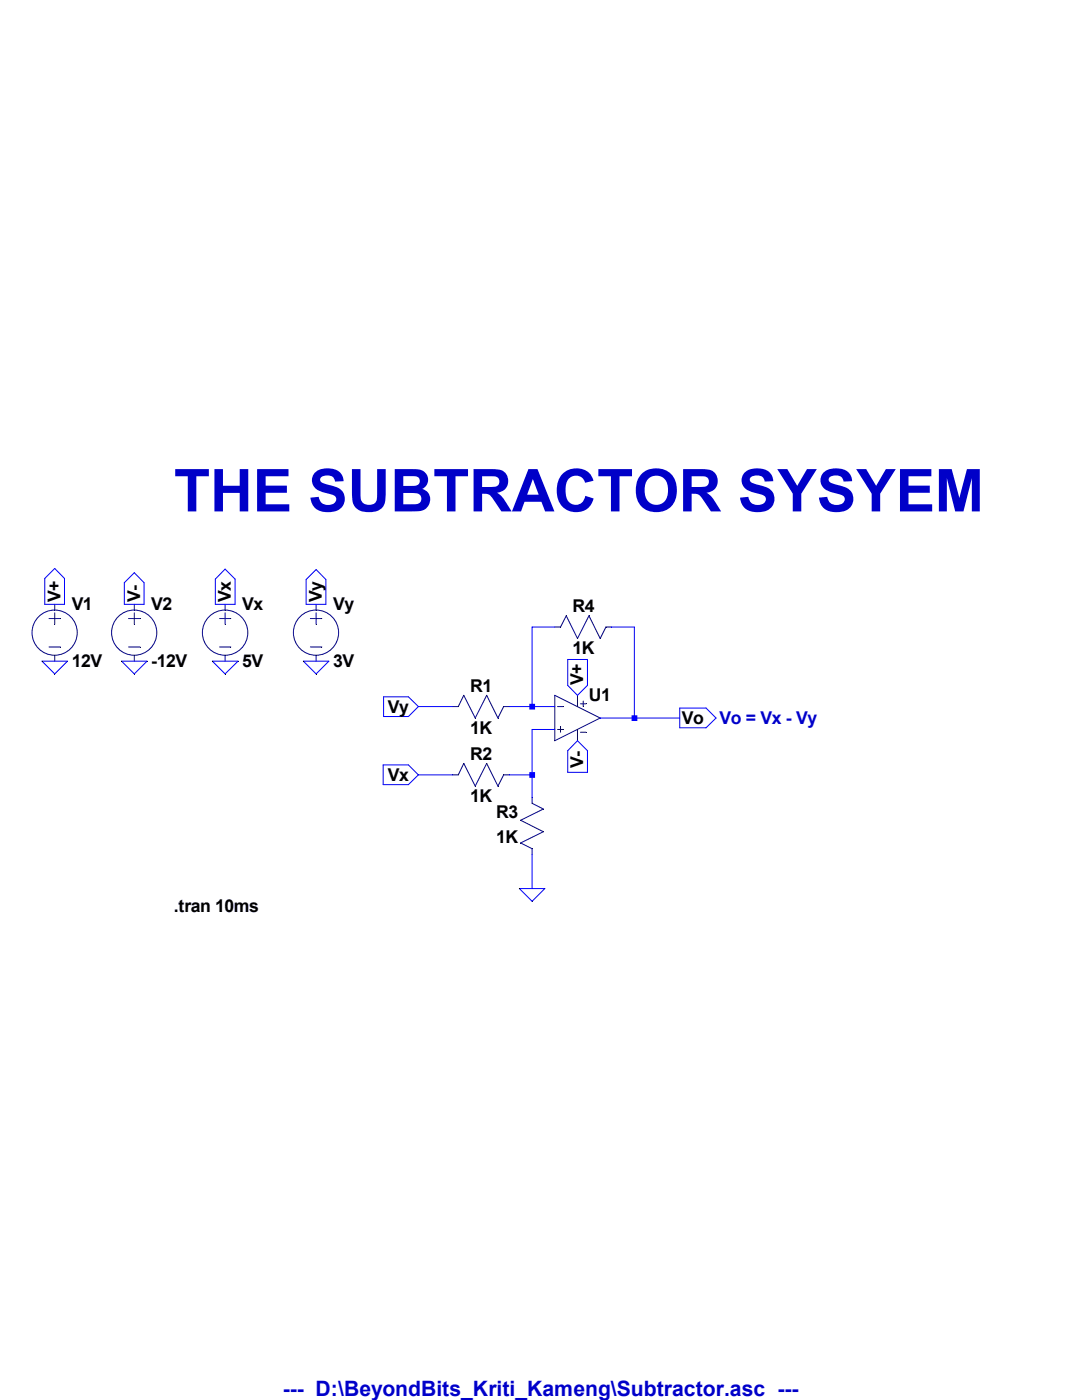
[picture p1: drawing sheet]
<svg xmlns="http://www.w3.org/2000/svg" width="216mm" height="279mm" viewBox="0 0 216 279" stroke-linecap="round" stroke-linejoin="round" font-family="sans-serif">
<path d="M110.7 138.8l9.1 4.5" fill="none" stroke="#00007f" stroke-width=".2"/>
<path d="M119.8 143.3l-9.1 4.5" fill="none" stroke="#00007f" stroke-width=".2"/>
<path d="M110.7 138.8v9" fill="none" stroke="#00007f" stroke-width=".2"/>
<path d="M111.3 141h1.1" fill="none" stroke="#00007f" stroke-width=".2"/>
<path d="M111.3 145.6h1.1" fill="none" stroke="#00007f" stroke-width=".2"/>
<path d="M111.8 145v1.1" fill="none" stroke="#00007f" stroke-width=".2"/>
<path d="M115.2 138.8v2.2" fill="none" stroke="#00007f" stroke-width=".2"/>
<path d="M115.2 145.6v2.2" fill="none" stroke="#00007f" stroke-width=".2"/>
<path d="M115.8 140.5h1.1" fill="none" stroke="#00007f" stroke-width=".2"/>
<path d="M116.4 139.9v1.1" fill="none" stroke="#00007f" stroke-width=".2"/>
<path d="M115.8 146.1h1.1" fill="none" stroke="#00007f" stroke-width=".2"/>
<path d="M90.3 141h1.1" fill="none" stroke="#00007f" stroke-width=".2"/>
<path d="M92.5 138.8l-1.1 2.2" fill="none" stroke="#00007f" stroke-width=".2"/>
<path d="M92.5 138.8l2.3 4.5" fill="none" stroke="#00007f" stroke-width=".2"/>
<path d="M97.1 138.8l-2.3 4.5" fill="none" stroke="#00007f" stroke-width=".2"/>
<path d="M97.1 138.8l2.3 4.5" fill="none" stroke="#00007f" stroke-width=".2"/>
<path d="M100.5 141h1.1" fill="none" stroke="#00007f" stroke-width=".2"/>
<path d="M100.5 141l-1.1 2.3" fill="none" stroke="#00007f" stroke-width=".2"/>
<path d="M90.3 154.6h1.1" fill="none" stroke="#00007f" stroke-width=".2"/>
<path d="M92.5 152.4l-1.1 2.2" fill="none" stroke="#00007f" stroke-width=".2"/>
<path d="M92.5 152.4l2.3 4.5" fill="none" stroke="#00007f" stroke-width=".2"/>
<path d="M97.1 152.4l-2.3 4.5" fill="none" stroke="#00007f" stroke-width=".2"/>
<path d="M97.1 152.4l2.3 4.5" fill="none" stroke="#00007f" stroke-width=".2"/>
<path d="M100.5 154.6h1.1" fill="none" stroke="#00007f" stroke-width=".2"/>
<path d="M100.5 154.6l-1.1 2.3" fill="none" stroke="#00007f" stroke-width=".2"/>
<path d="M106.2 159.2v1.1" fill="none" stroke="#00007f" stroke-width=".2"/>
<path d="M106.2 160.3l2.2 1.2" fill="none" stroke="#00007f" stroke-width=".2"/>
<path d="M108.4 161.5l-4.5 2.2" fill="none" stroke="#00007f" stroke-width=".2"/>
<path d="M103.9 163.7l4.5 2.3" fill="none" stroke="#00007f" stroke-width=".2"/>
<path d="M108.4 166l-4.5 2.2" fill="none" stroke="#00007f" stroke-width=".2"/>
<path d="M106.2 169.4v1.1" fill="none" stroke="#00007f" stroke-width=".2"/>
<path d="M103.9 168.2l2.3 1.2" fill="none" stroke="#00007f" stroke-width=".2"/>
<path d="M120.9 125.1h1.1" fill="none" stroke="#00007f" stroke-width=".2"/>
<path d="M120.9 125.1l-1.1 2.3" fill="none" stroke="#00007f" stroke-width=".2"/>
<path d="M117.5 122.9l2.3 4.5" fill="none" stroke="#00007f" stroke-width=".2"/>
<path d="M117.5 122.9l-2.3 4.5" fill="none" stroke="#00007f" stroke-width=".2"/>
<path d="M113 122.9l2.2 4.5" fill="none" stroke="#00007f" stroke-width=".2"/>
<path d="M110.7 125.1h1.1" fill="none" stroke="#00007f" stroke-width=".2"/>
<path d="M113 122.9l-1.2 2.2" fill="none" stroke="#00007f" stroke-width=".2"/>
<path d="M43.8 123.4h2.3" fill="none" stroke="#00007f" stroke-width=".2"/>
<path d="M43.8 129.1h2.3" fill="none" stroke="#00007f" stroke-width=".2"/>
<path d="M44.9 122.3v2.3" fill="none" stroke="#00007f" stroke-width=".2"/>
<path d="M44.9 130.8v1.2" fill="none" stroke="#00007f" stroke-width=".2"/>
<path d="M44.9 120.6v1.2" fill="none" stroke="#00007f" stroke-width=".2"/>
<g fill="none" stroke="#00007f" stroke-width=".2">
<path d="M61.9 123.4h2.3"/>
<circle cx="44.9" cy="126.3" r="4.5"/>
</g>
<path d="M61.9 129.1h2.3" fill="none" stroke="#00007f" stroke-width=".2"/>
<path d="M63.1 122.3v2.3" fill="none" stroke="#00007f" stroke-width=".2"/>
<path d="M63.1 130.8v1.2" fill="none" stroke="#00007f" stroke-width=".2"/>
<path d="M63.1 120.6v1.2" fill="none" stroke="#00007f" stroke-width=".2"/>
<g fill="none" stroke="#00007f" stroke-width=".2">
<path d="M9.8 123.4h2.3"/>
<circle cx="63.1" cy="126.3" r="4.5"/>
</g>
<path d="M9.8 129.1h2.3" fill="none" stroke="#00007f" stroke-width=".2"/>
<path d="M10.9 122.3v2.3" fill="none" stroke="#00007f" stroke-width=".2"/>
<path d="M10.9 130.8v1.2" fill="none" stroke="#00007f" stroke-width=".2"/>
<path d="M10.9 120.6v1.2" fill="none" stroke="#00007f" stroke-width=".2"/>
<g fill="none" stroke="#00007f" stroke-width=".2">
<path d="M25.7 123.4h2.2"/>
<circle cx="10.9" cy="126.3" r="4.5"/>
</g>
<path d="M25.7 129.1h2.2" fill="none" stroke="#00007f" stroke-width=".2"/>
<path d="M26.8 122.3v2.3" fill="none" stroke="#00007f" stroke-width=".2"/>
<path d="M26.8 130.8v1.2" fill="none" stroke="#00007f" stroke-width=".2"/>
<path d="M26.8 120.6v1.2" fill="none" stroke="#00007f" stroke-width=".2"/>
<circle cx="26.8" cy="126.3" r="4.5" fill="none" stroke="#00007f" stroke-width=".2"/>
<g fill="none" stroke="#00f" stroke-width=".2">
<path d="M10.9 113.5l2 1.9v5.2h-4v-5.2zM24.8 116.3l2-2 1.9 2v4.3h-3.9zM44.9 113.6l2 2v5h-3.9v-5zM63.1 113.7l1.9 2v4.9h-3.9v-4.9zM8.4 132h5.1l-2.6 2.5zM24.3 132h5l-2.5 2.5zM42.4 132h5.1l-2.6 2.5zM60.5 132h5.1l-2.5 2.5zM76.5 139.1h5l2 1.9-2 2h-5zM106.2 125.1h4.5M113.3 131.6h3.9v5.2l-2 2-1.9-2zM76.5 152.7h5l2 1.9-2 2h-5z"/>
<path d="M115.2 147.8l2 2v4.3h-3.9v-4.3zM135.6 141.3h5.3l2 2-2 1.9h-5.3zM103.6 177.3h5.1l-2.5 2.6z"/>
</g>
<path d="M122 125.1h4.6" fill="none" stroke="#00f" stroke-width=".2"/>
<path d="M83.5 141h6.8" fill="none" stroke="#00f" stroke-width=".2"/>
<path d="M106.2 125.1v15.9" fill="none" stroke="#00f" stroke-width=".2"/>
<path d="M101.6 141h4.6" fill="none" stroke="#00f" stroke-width=".2"/>
<path d="M106.2 141h4.5" fill="none" stroke="#00f" stroke-width=".2"/>
<path d="M126.6 125.1v18.2" fill="none" stroke="#00f" stroke-width=".2"/>
<path d="M119.8 143.3h6.8" fill="none" stroke="#00f" stroke-width=".2"/>
<path d="M126.6 143.3h9" fill="none" stroke="#00f" stroke-width=".2"/>
<path d="M106.2 145.6h4.5" fill="none" stroke="#00f" stroke-width=".2"/>
<path d="M83.5 154.6h6.8" fill="none" stroke="#00f" stroke-width=".2"/>
<path d="M106.2 145.6v9" fill="none" stroke="#00f" stroke-width=".2"/>
<path d="M101.6 154.6h4.6" fill="none" stroke="#00f" stroke-width=".2"/>
<path d="M106.2 154.6v4.6" fill="none" stroke="#00f" stroke-width=".2"/>
<path d="M106.2 170.5v6.8" fill="none" stroke="#00f" stroke-width=".2"/>
<path d="M105.6 140.5h1.2v1.1h-1.2zM105.6 154.1h1.2v1.1h-1.2zM126 142.7h1.2v1.2h-1.2z" fill-rule="evenodd" fill="#00f"/>
<text font-size="11.8" fill="#0000c8" x="34.7" y="102.1">THE SUBTRACTOR SYSYEM</text>
<text font-size="4.2" fill="#0000c8" x="56.4" y="278.7">--- D:\BeyondBits_Kriti_Kameng\Subtractor.asc ---</text>
<g font-size="3.5">
<text x="12.1" y="120.2" transform="rotate(-90 12.1 120.2)">V+</text>
<text x="14.3" y="121.8">V1</text>
<text x="27.9" y="120.2" transform="rotate(-90 27.9 120.2)">V-</text>
<text x="30.2" y="121.8">V2</text>
<text x="46.1" y="120.2" transform="rotate(-90 46.1 120.2)">Vx</text>
<text x="48.3" y="121.8">Vx</text>
<text x="64.2" y="120.2" transform="rotate(-90 64.2 120.2)">Vy</text>
<text x="66.5" y="121.8">Vy</text>
<text x="114.2" y="122.1">R4</text>
<text x="114.2" y="130.6">1K</text>
<text x="14.3" y="133.2">12V</text>
<text x="30.2" y="133.2">-12V</text>
<text x="48.3" y="133.2">5V</text>
<text x="66.5" y="133.2">3V</text>
<text x="116.4" y="136.8" transform="rotate(-90 116.4 136.8)">V+</text>
<text x="77.4" y="142.2">Vy</text>
<text x="93.8" y="138">R1</text>
<text x="117.5" y="140">U1</text>
<text x="93.8" y="146.5">1K</text>
<text x="136.1" y="144.5">Vo</text>
<text x="77.4" y="155.9">Vx</text>
<text x="93.8" y="151.6">R2</text>
<text x="116.4" y="153.3" transform="rotate(-90 116.4 153.3)">V-</text>
<text x="93.8" y="160.1">1K</text>
<text x="99" y="163.2">R3</text>
<text x="99" y="168.3">1K</text>
<text x="34.7" y="181.9">.tran 10ms</text>
</g>
<text font-size="3.5" fill="#0000c8" x="143.6" y="144.5">Vo = Vx - Vy</text>
</svg>
